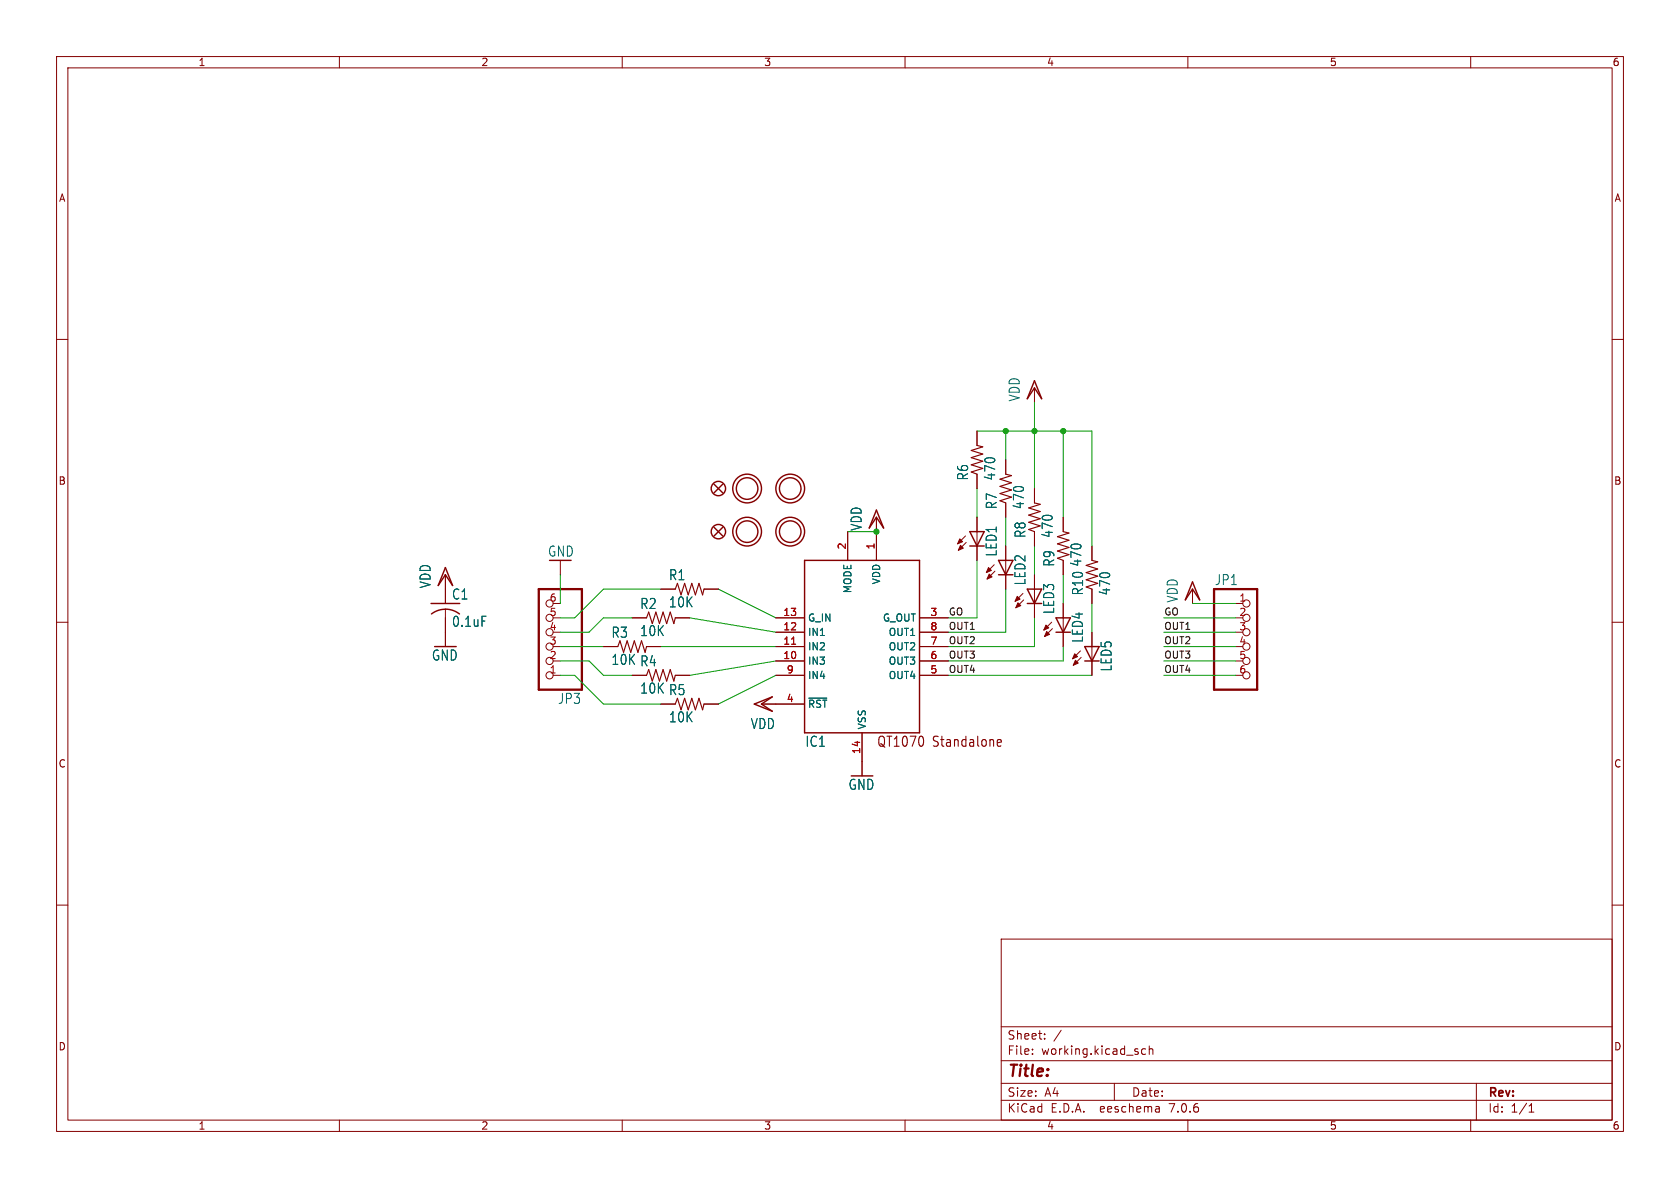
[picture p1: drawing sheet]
(kicad_sch (version 20230121) (generator eeschema)

 (paper "A4")

 (lib_symbols
  (symbol "working-eagle-import:AT42QT1070-SSU" (in_bom yes) (on_board yes)
   (property "Reference" "IC" (at -10.16 -17.78 0) (effects (font (size 1.778 1.5113)) (justify left bottom)))
   (property "Value" "" (at 0 0 0) (effects (font (size 1.27 1.27)) hide))
   (property "Footprint" "working:SO14" (at 0 0 0) (effects (font (size 1.27 1.27)) hide))
   (property "Datasheet" "" (at 0 0 0) (effects (font (size 1.27 1.27)) hide))
   (property "ki_locked" "" (at 0 0 0) (effects (font (size 1.27 1.27))))
   (symbol "AT42QT1070-SSU_1_0"
    (polyline (pts (xy -10.16 -15.24) (xy -10.16 15.24)) (stroke (width 0.254) (type solid)) (fill (type none)))
    (polyline (pts (xy -10.16 15.24) (xy 10.16 15.24)) (stroke (width 0.254) (type solid)) (fill (type none)))
    (polyline (pts (xy 10.16 -15.24) (xy -10.16 -15.24)) (stroke (width 0.254) (type solid)) (fill (type none)))
    (polyline (pts (xy 10.16 15.24) (xy 10.16 -15.24)) (stroke (width 0.254) (type solid)) (fill (type none)))
    (text "QT1070 Standalone" (at 2.54 -17.78 0) (effects (font (size 1.778 1.5113)) (justify left bottom)))
    (pin power_in line (at 2.54 20.32 270) (length 5.08) (name "VDD" (effects (font (size 1.27 1.27)))) (number "1" (effects (font (size 1.27 1.27)))))
    (pin input line (at -15.24 -2.54 0) (length 5.08) (name "IN3" (effects (font (size 1.27 1.27)))) (number "10" (effects (font (size 1.27 1.27)))))
    (pin input line (at -15.24 0 0) (length 5.08) (name "IN2" (effects (font (size 1.27 1.27)))) (number "11" (effects (font (size 1.27 1.27)))))
    (pin input line (at -15.24 2.54 0) (length 5.08) (name "IN1" (effects (font (size 1.27 1.27)))) (number "12" (effects (font (size 1.27 1.27)))))
    (pin input line (at -15.24 5.08 0) (length 5.08) (name "G_IN" (effects (font (size 1.27 1.27)))) (number "13" (effects (font (size 1.27 1.27)))))
    (pin power_in line (at 0 -20.32 90) (length 5.08) (name "VSS" (effects (font (size 1.27 1.27)))) (number "14" (effects (font (size 1.27 1.27)))))
    (pin input line (at -2.54 20.32 270) (length 5.08) (name "MODE" (effects (font (size 1.27 1.27)))) (number "2" (effects (font (size 1.27 1.27)))))
    (pin open_collector line (at 15.24 5.08 180) (length 5.08) (name "G_OUT" (effects (font (size 1.27 1.27)))) (number "3" (effects (font (size 1.27 1.27)))))
    (pin input line (at -15.24 -10.16 0) (length 5.08) (name "~{RST}" (effects (font (size 1.27 1.27)))) (number "4" (effects (font (size 1.27 1.27)))))
    (pin open_collector line (at 15.24 -5.08 180) (length 5.08) (name "OUT4" (effects (font (size 1.27 1.27)))) (number "5" (effects (font (size 1.27 1.27)))))
    (pin open_collector line (at 15.24 -2.54 180) (length 5.08) (name "OUT3" (effects (font (size 1.27 1.27)))) (number "6" (effects (font (size 1.27 1.27)))))
    (pin open_collector line (at 15.24 0 180) (length 5.08) (name "OUT2" (effects (font (size 1.27 1.27)))) (number "7" (effects (font (size 1.27 1.27)))))
    (pin open_collector line (at 15.24 2.54 180) (length 5.08) (name "OUT1" (effects (font (size 1.27 1.27)))) (number "8" (effects (font (size 1.27 1.27)))))
    (pin input line (at -15.24 -5.08 0) (length 5.08) (name "IN4" (effects (font (size 1.27 1.27)))) (number "9" (effects (font (size 1.27 1.27)))))))
  (symbol "working-eagle-import:C-USC0805K" (in_bom yes) (on_board yes)
   (property "Reference" "C" (at 1.016 0.635 0) (effects (font (size 1.778 1.5113)) (justify left bottom)))
   (property "Value" "" (at 1.016 -4.191 0) (effects (font (size 1.778 1.5113)) (justify left bottom)))
   (property "Footprint" "working:C0805K" (at 0 0 0) (effects (font (size 1.27 1.27)) hide))
   (property "Datasheet" "" (at 0 0 0) (effects (font (size 1.27 1.27)) hide))
   (property "ki_locked" "" (at 0 0 0) (effects (font (size 1.27 1.27))))
   (symbol "C-USC0805K_1_0"
    (arc (start 0 -1.0161) (mid -1.302 -1.2303) (end -2.4668 -1.8504) (stroke (width 0.254) (type solid)) (fill (type none)))
    (polyline (pts (xy -2.54 0) (xy 2.54 0)) (stroke (width 0.254) (type solid)) (fill (type none)))
    (polyline (pts (xy 0 -1.016) (xy 0 -2.54)) (stroke (width 0.1524) (type solid)) (fill (type none)))
    (arc (start 2.4892 -1.8541) (mid 1.3158 -1.2194) (end 0 -1) (stroke (width 0.254) (type solid)) (fill (type none)))
    (pin passive line (at 0 2.54 270) (length 2.54) (name "1" (effects (font (size 0 0)))) (number "1" (effects (font (size 0 0)))))
    (pin passive line (at 0 -5.08 90) (length 2.54) (name "2" (effects (font (size 0 0)))) (number "2" (effects (font (size 0 0)))))))
  (symbol "working-eagle-import:FIDUCIAL{dblquote}{dblquote}" (in_bom yes) (on_board yes)
   (property "Reference" "FID" (at 0 0 0) (effects (font (size 1.27 1.27)) hide))
   (property "Value" "" (at 0 0 0) (effects (font (size 1.27 1.27)) hide))
   (property "Footprint" "working:FIDUCIAL_1MM" (at 0 0 0) (effects (font (size 1.27 1.27)) hide))
   (property "Datasheet" "" (at 0 0 0) (effects (font (size 1.27 1.27)) hide))
   (property "ki_locked" "" (at 0 0 0) (effects (font (size 1.27 1.27))))
   (symbol "FIDUCIAL{dblquote}{dblquote}_1_0"
    (polyline (pts (xy -0.762 0.762) (xy 0.762 -0.762)) (stroke (width 0.254) (type solid)) (fill (type none)))
    (polyline (pts (xy 0.762 0.762) (xy -0.762 -0.762)) (stroke (width 0.254) (type solid)) (fill (type none)))
    (circle (center 0 0) (radius 1.27) (stroke (width 0.254) (type solid)) (fill (type none)))))
  (symbol "working-eagle-import:GND" (power) (in_bom yes) (on_board yes)
   (property "Reference" "#GND" (at 0 0 0) (effects (font (size 1.27 1.27)) hide))
   (property "Value" "GND" (at -2.54 -2.54 0) (effects (font (size 1.778 1.5113)) (justify left bottom)))
   (property "Footprint" "" (at 0 0 0) (effects (font (size 1.27 1.27)) hide))
   (property "Datasheet" "" (at 0 0 0) (effects (font (size 1.27 1.27)) hide))
   (property "ki_locked" "" (at 0 0 0) (effects (font (size 1.27 1.27))))
   (symbol "GND_1_0"
    (polyline (pts (xy -1.905 0) (xy 1.905 0)) (stroke (width 0.254) (type solid)) (fill (type none)))
    (pin power_in line (at 0 2.54 270) (length 2.54) (name "GND" (effects (font (size 0 0)))) (number "1" (effects (font (size 0 0)))))))
  (symbol "working-eagle-import:LEDCHIP-LED0805" (in_bom yes) (on_board yes)
   (property "Reference" "LED" (at 3.556 -4.572 90) (effects (font (size 1.778 1.5113)) (justify left bottom)))
   (property "Value" "" (at 5.715 -4.572 90) (effects (font (size 1.778 1.5113)) (justify left bottom)))
   (property "Footprint" "working:CHIP-LED0805" (at 0 0 0) (effects (font (size 1.27 1.27)) hide))
   (property "Datasheet" "" (at 0 0 0) (effects (font (size 1.27 1.27)) hide))
   (property "ki_locked" "" (at 0 0 0) (effects (font (size 1.27 1.27))))
   (symbol "LEDCHIP-LED0805_1_0"
    (polyline (pts (xy -2.032 -0.762) (xy -3.429 -2.159)) (stroke (width 0.1524) (type solid)) (fill (type none)))
    (polyline (pts (xy -1.905 -1.905) (xy -3.302 -3.302)) (stroke (width 0.1524) (type solid)) (fill (type none)))
    (polyline (pts (xy 0 -2.54) (xy -1.27 -2.54)) (stroke (width 0.254) (type solid)) (fill (type none)))
    (polyline (pts (xy 0 -2.54) (xy -1.27 0)) (stroke (width 0.254) (type solid)) (fill (type none)))
    (polyline (pts (xy 0 0) (xy -1.27 0)) (stroke (width 0.254) (type solid)) (fill (type none)))
    (polyline (pts (xy 0 0) (xy 0 -2.54)) (stroke (width 0.1524) (type solid)) (fill (type none)))
    (polyline (pts (xy 1.27 -2.54) (xy 0 -2.54)) (stroke (width 0.254) (type solid)) (fill (type none)))
    (polyline (pts (xy 1.27 0) (xy 0 -2.54)) (stroke (width 0.254) (type solid)) (fill (type none)))
    (polyline (pts (xy 1.27 0) (xy 0 0)) (stroke (width 0.254) (type solid)) (fill (type none)))
    (polyline (pts (xy -3.429 -2.159) (xy -3.048 -1.27) (xy -2.54 -1.778)) (stroke (width 0.1524) (type solid)) (fill (type outline)))
    (polyline (pts (xy -3.302 -3.302) (xy -2.921 -2.413) (xy -2.413 -2.921)) (stroke (width 0.1524) (type solid)) (fill (type outline)))
    (pin passive line (at 0 2.54 270) (length 2.54) (name "A" (effects (font (size 0 0)))) (number "A" (effects (font (size 0 0)))))
    (pin passive line (at 0 -5.08 90) (length 2.54) (name "C" (effects (font (size 0 0)))) (number "C" (effects (font (size 0 0)))))))
  (symbol "working-eagle-import:MOUNTINGHOLE2.5" (in_bom yes) (on_board yes)
   (property "Reference" "" (at 0 0 0) (effects (font (size 1.27 1.27)) hide))
   (property "Value" "" (at 0 0 0) (effects (font (size 1.27 1.27)) hide))
   (property "Footprint" "working:MOUNTINGHOLE_2.5_PLATED" (at 0 0 0) (effects (font (size 1.27 1.27)) hide))
   (property "Datasheet" "" (at 0 0 0) (effects (font (size 1.27 1.27)) hide))
   (property "ki_locked" "" (at 0 0 0) (effects (font (size 1.27 1.27))))
   (symbol "MOUNTINGHOLE2.5_1_0"
    (circle (center 0 0) (radius 1.905) (stroke (width 0.254) (type solid)) (fill (type none)))
    (circle (center 0 0) (radius 2.54) (stroke (width 0.254) (type solid)) (fill (type none)))))
  (symbol "working-eagle-import:PINHD-1X6CB" (in_bom yes) (on_board yes)
   (property "Reference" "JP" (at -6.35 10.795 0) (effects (font (size 1.778 1.5113)) (justify left bottom)))
   (property "Value" "" (at -6.35 -10.16 0) (effects (font (size 1.778 1.5113)) (justify left bottom)))
   (property "Footprint" "working:1X06-CLEANBIG" (at 0 0 0) (effects (font (size 1.27 1.27)) hide))
   (property "Datasheet" "" (at 0 0 0) (effects (font (size 1.27 1.27)) hide))
   (property "ki_locked" "" (at 0 0 0) (effects (font (size 1.27 1.27))))
   (symbol "PINHD-1X6CB_1_0"
    (polyline (pts (xy -6.35 -7.62) (xy 1.27 -7.62)) (stroke (width 0.4064) (type solid)) (fill (type none)))
    (polyline (pts (xy -6.35 10.16) (xy -6.35 -7.62)) (stroke (width 0.4064) (type solid)) (fill (type none)))
    (polyline (pts (xy 1.27 -7.62) (xy 1.27 10.16)) (stroke (width 0.4064) (type solid)) (fill (type none)))
    (polyline (pts (xy 1.27 10.16) (xy -6.35 10.16)) (stroke (width 0.4064) (type solid)) (fill (type none)))
    (pin passive inverted (at -2.54 7.62 0) (length 2.54) (name "1" (effects (font (size 0 0)))) (number "1" (effects (font (size 1.27 1.27)))))
    (pin passive inverted (at -2.54 5.08 0) (length 2.54) (name "2" (effects (font (size 0 0)))) (number "2" (effects (font (size 1.27 1.27)))))
    (pin passive inverted (at -2.54 2.54 0) (length 2.54) (name "3" (effects (font (size 0 0)))) (number "3" (effects (font (size 1.27 1.27)))))
    (pin passive inverted (at -2.54 0 0) (length 2.54) (name "4" (effects (font (size 0 0)))) (number "4" (effects (font (size 1.27 1.27)))))
    (pin passive inverted (at -2.54 -2.54 0) (length 2.54) (name "5" (effects (font (size 0 0)))) (number "5" (effects (font (size 1.27 1.27)))))
    (pin passive inverted (at -2.54 -5.08 0) (length 2.54) (name "6" (effects (font (size 0 0)))) (number "6" (effects (font (size 1.27 1.27)))))))
  (symbol "working-eagle-import:R-US_R0805" (in_bom yes) (on_board yes)
   (property "Reference" "R" (at -3.81 1.4986 0) (effects (font (size 1.778 1.5113)) (justify left bottom)))
   (property "Value" "" (at -3.81 -3.302 0) (effects (font (size 1.778 1.5113)) (justify left bottom)))
   (property "Footprint" "working:R0805" (at 0 0 0) (effects (font (size 1.27 1.27)) hide))
   (property "Datasheet" "" (at 0 0 0) (effects (font (size 1.27 1.27)) hide))
   (property "ki_locked" "" (at 0 0 0) (effects (font (size 1.27 1.27))))
   (symbol "R-US_R0805_1_0"
    (polyline (pts (xy -2.54 0) (xy -2.159 1.016)) (stroke (width 0.2032) (type solid)) (fill (type none)))
    (polyline (pts (xy -2.159 1.016) (xy -1.524 -1.016)) (stroke (width 0.2032) (type solid)) (fill (type none)))
    (polyline (pts (xy -1.524 -1.016) (xy -0.889 1.016)) (stroke (width 0.2032) (type solid)) (fill (type none)))
    (polyline (pts (xy -0.889 1.016) (xy -0.254 -1.016)) (stroke (width 0.2032) (type solid)) (fill (type none)))
    (polyline (pts (xy -0.254 -1.016) (xy 0.381 1.016)) (stroke (width 0.2032) (type solid)) (fill (type none)))
    (polyline (pts (xy 0.381 1.016) (xy 1.016 -1.016)) (stroke (width 0.2032) (type solid)) (fill (type none)))
    (polyline (pts (xy 1.016 -1.016) (xy 1.651 1.016)) (stroke (width 0.2032) (type solid)) (fill (type none)))
    (polyline (pts (xy 1.651 1.016) (xy 2.286 -1.016)) (stroke (width 0.2032) (type solid)) (fill (type none)))
    (polyline (pts (xy 2.286 -1.016) (xy 2.54 0)) (stroke (width 0.2032) (type solid)) (fill (type none)))
    (pin passive line (at -5.08 0 0) (length 2.54) (name "1" (effects (font (size 0 0)))) (number "1" (effects (font (size 0 0)))))
    (pin passive line (at 5.08 0 180) (length 2.54) (name "2" (effects (font (size 0 0)))) (number "2" (effects (font (size 0 0)))))))
  (symbol "working-eagle-import:VDD" (power) (in_bom yes) (on_board yes)
   (property "Reference" "#VDD" (at 0 0 0) (effects (font (size 1.27 1.27)) hide))
   (property "Value" "VDD" (at -2.54 -2.54 90) (effects (font (size 1.778 1.5113)) (justify left bottom)))
   (property "Footprint" "" (at 0 0 0) (effects (font (size 1.27 1.27)) hide))
   (property "Datasheet" "" (at 0 0 0) (effects (font (size 1.27 1.27)) hide))
   (property "ki_locked" "" (at 0 0 0) (effects (font (size 1.27 1.27))))
   (symbol "VDD_1_0"
    (polyline (pts (xy 0 0) (xy -1.27 -1.905)) (stroke (width 0.254) (type solid)) (fill (type none)))
    (polyline (pts (xy 0 1.27) (xy -1.27 -1.905)) (stroke (width 0.254) (type solid)) (fill (type none)))
    (polyline (pts (xy 1.27 -1.905) (xy 0 0)) (stroke (width 0.254) (type solid)) (fill (type none)))
    (polyline (pts (xy 1.27 -1.905) (xy 0 1.27)) (stroke (width 0.254) (type solid)) (fill (type none)))
    (pin power_in line (at 0 -2.54 90) (length 2.54) (name "VDD" (effects (font (size 0 0)))) (number "1" (effects (font (size 0 0))))))))

 (junction (at 187.96 76.2) (diameter 0) (color 0 0 0 0))
 (junction (at 182.88 76.2) (diameter 0) (color 0 0 0 0))
 (junction (at 154.94 93.98) (diameter 0) (color 0 0 0 0))
 (junction (at 177.8 76.2) (diameter 0) (color 0 0 0 0))

 (wire (pts (xy 218.44 111.76) (xy 205.74 111.76)) (stroke (width 0.1524) (type solid)))
 (wire (pts (xy 177.8 81.28) (xy 177.8 76.2)) (stroke (width 0.1524) (type solid)))
 (wire (pts (xy 218.44 114.3) (xy 205.74 114.3)) (stroke (width 0.1524) (type solid)))
 (wire (pts (xy 104.14 111.76) (xy 106.68 109.22)) (stroke (width 0.1524) (type solid)))
 (wire (pts (xy 99.06 119.38) (xy 101.6 119.38)) (stroke (width 0.1524) (type solid)))
 (wire (pts (xy 167.64 114.3) (xy 182.88 114.3)) (stroke (width 0.1524) (type solid)))
 (wire (pts (xy 187.96 116.84) (xy 187.96 114.3)) (stroke (width 0.1524) (type solid)))
 (wire (pts (xy 182.88 114.3) (xy 182.88 109.22)) (stroke (width 0.1524) (type solid)))
 (wire (pts (xy 187.96 101.6) (xy 187.96 106.68)) (stroke (width 0.1524) (type solid)))
 (wire (pts (xy 177.8 111.76) (xy 177.8 104.14)) (stroke (width 0.1524) (type solid)))
 (wire (pts (xy 177.8 91.44) (xy 177.8 96.52)) (stroke (width 0.1524) (type solid)))
 (wire (pts (xy 99.06 111.76) (xy 104.14 111.76)) (stroke (width 0.1524) (type solid)))
 (wire (pts (xy 121.92 109.22) (xy 137.16 111.76)) (stroke (width 0.1524) (type solid)))
 (wire (pts (xy 127 104.14) (xy 137.16 109.22)) (stroke (width 0.1524) (type solid)))
 (wire (pts (xy 210.82 106.68) (xy 218.44 106.68)) (stroke (width 0.1524) (type solid)))
 (wire (pts (xy 106.68 119.38) (xy 111.76 119.38)) (stroke (width 0.1524) (type solid)))
 (wire (pts (xy 193.04 76.2) (xy 193.04 96.52)) (stroke (width 0.1524) (type solid)))
 (wire (pts (xy 182.88 76.2) (xy 187.96 76.2)) (stroke (width 0.1524) (type solid)))
 (wire (pts (xy 99.06 116.84) (xy 104.14 116.84)) (stroke (width 0.1524) (type solid)))
 (wire (pts (xy 187.96 91.44) (xy 187.96 76.2)) (stroke (width 0.1524) (type solid)))
 (wire (pts (xy 167.64 116.84) (xy 187.96 116.84)) (stroke (width 0.1524) (type solid)))
 (wire (pts (xy 167.64 109.22) (xy 172.72 109.22)) (stroke (width 0.1524) (type solid)))
 (wire (pts (xy 127 124.46) (xy 137.16 119.38)) (stroke (width 0.1524) (type solid)))
 (wire (pts (xy 177.8 76.2) (xy 182.88 76.2)) (stroke (width 0.1524) (type solid)))
 (wire (pts (xy 187.96 76.2) (xy 193.04 76.2)) (stroke (width 0.1524) (type solid)))
 (wire (pts (xy 149.86 93.98) (xy 154.94 93.98)) (stroke (width 0.1524) (type solid)))
 (wire (pts (xy 101.6 109.22) (xy 106.68 104.14)) (stroke (width 0.1524) (type solid)))
 (wire (pts (xy 182.88 71.12) (xy 182.88 76.2)) (stroke (width 0.1524) (type solid)))
 (wire (pts (xy 121.92 119.38) (xy 137.16 116.84)) (stroke (width 0.1524) (type solid)))
 (wire (pts (xy 106.68 124.46) (xy 116.84 124.46)) (stroke (width 0.1524) (type solid)))
 (wire (pts (xy 182.88 96.52) (xy 182.88 101.6)) (stroke (width 0.1524) (type solid)))
 (wire (pts (xy 99.06 109.22) (xy 101.6 109.22)) (stroke (width 0.1524) (type solid)))
 (wire (pts (xy 116.84 114.3) (xy 137.16 114.3)) (stroke (width 0.1524) (type solid)))
 (wire (pts (xy 172.72 109.22) (xy 172.72 99.06)) (stroke (width 0.1524) (type solid)))
 (wire (pts (xy 218.44 116.84) (xy 205.74 116.84)) (stroke (width 0.1524) (type solid)))
 (wire (pts (xy 106.68 104.14) (xy 116.84 104.14)) (stroke (width 0.1524) (type solid)))
 (wire (pts (xy 101.6 119.38) (xy 106.68 124.46)) (stroke (width 0.1524) (type solid)))
 (wire (pts (xy 193.04 106.68) (xy 193.04 111.76)) (stroke (width 0.1524) (type solid)))
 (wire (pts (xy 104.14 116.84) (xy 106.68 119.38)) (stroke (width 0.1524) (type solid)))
 (wire (pts (xy 205.74 109.22) (xy 218.44 109.22)) (stroke (width 0.1524) (type solid)))
 (wire (pts (xy 182.88 86.36) (xy 182.88 76.2)) (stroke (width 0.1524) (type solid)))
 (wire (pts (xy 99.06 114.3) (xy 106.68 114.3)) (stroke (width 0.1524) (type solid)))
 (wire (pts (xy 172.72 86.36) (xy 172.72 91.44)) (stroke (width 0.1524) (type solid)))
 (wire (pts (xy 172.72 76.2) (xy 177.8 76.2)) (stroke (width 0.1524) (type solid)))
 (wire (pts (xy 218.44 119.38) (xy 205.74 119.38)) (stroke (width 0.1524) (type solid)))
 (wire (pts (xy 167.64 119.38) (xy 193.04 119.38)) (stroke (width 0.1524) (type solid)))
 (wire (pts (xy 106.68 109.22) (xy 111.76 109.22)) (stroke (width 0.1524) (type solid)))
 (wire (pts (xy 99.06 101.6) (xy 99.06 106.68)) (stroke (width 0.1524) (type solid)))
 (wire (pts (xy 167.64 111.76) (xy 177.8 111.76)) (stroke (width 0.1524) (type solid)))

 (label "OUT3" (at 205.74 116.84 0) (fields_autoplaced) (effects (font (size 1.2446 1.2446)) (justify left bottom)))
 (label "OUT1" (at 167.64 111.76 0) (fields_autoplaced) (effects (font (size 1.2446 1.2446)) (justify left bottom)))
 (label "GO" (at 205.74 109.22 0) (fields_autoplaced) (effects (font (size 1.2446 1.2446)) (justify left bottom)))
 (label "OUT3" (at 167.64 116.84 0) (fields_autoplaced) (effects (font (size 1.2446 1.2446)) (justify left bottom)))
 (label "GO" (at 167.64 109.22 0) (fields_autoplaced) (effects (font (size 1.2446 1.2446)) (justify left bottom)))
 (label "OUT2" (at 167.64 114.3 0) (fields_autoplaced) (effects (font (size 1.2446 1.2446)) (justify left bottom)))
 (label "OUT1" (at 205.74 111.76 0) (fields_autoplaced) (effects (font (size 1.2446 1.2446)) (justify left bottom)))
 (label "OUT4" (at 205.74 119.38 0) (fields_autoplaced) (effects (font (size 1.2446 1.2446)) (justify left bottom)))
 (label "OUT4" (at 167.64 119.38 0) (fields_autoplaced) (effects (font (size 1.2446 1.2446)) (justify left bottom)))
 (label "OUT2" (at 205.74 114.3 0) (fields_autoplaced) (effects (font (size 1.2446 1.2446)) (justify left bottom)))

 (symbol (lib_id "working-eagle-import:VDD") (at 78.74 101.6 0) (unit 1) (in_bom yes) (on_board yes) (dnp no)
  (property "Reference" "#VDD5" (at 78.74 101.6 0) (effects (font (size 1.27 1.27)) hide))
  (property "Value" "VDD" (at 76.2 104.14 90) (effects (font (size 1.778 1.5113)) (justify left bottom)))
  (property "Footprint" "" (at 78.74 101.6 0) (effects (font (size 1.27 1.27)) hide))
  (property "Datasheet" "" (at 78.74 101.6 0) (effects (font (size 1.27 1.27)) hide)) (pin "1"))

 (symbol (lib_id "working-eagle-import:R-US_R0805") (at 177.8 86.36 90) (unit 1) (in_bom yes) (on_board yes) (dnp no)
  (property "Reference" "R7" (at 176.3014 90.17 0) (effects (font (size 1.778 1.5113)) (justify left bottom)))
  (property "Value" "470" (at 181.102 90.17 0) (effects (font (size 1.778 1.5113)) (justify left bottom)))
  (property "Footprint" "working:R0805" (at 177.8 86.36 0) (effects (font (size 1.27 1.27)) hide))
  (property "Datasheet" "" (at 177.8 86.36 0) (effects (font (size 1.27 1.27)) hide)) (pin "1") (pin "2"))

 (symbol (lib_id "working-eagle-import:LEDCHIP-LED0805") (at 193.04 114.3 0) (unit 1) (in_bom yes) (on_board yes) (dnp no)
  (property "Reference" "LED5" (at 196.596 118.872 90) (effects (font (size 1.778 1.5113)) (justify left bottom)))
  (property "Value" "LEDCHIP-LED0805" (at 198.755 118.872 90) (effects (font (size 1.778 1.5113)) (justify left bottom) hide))
  (property "Footprint" "working:CHIP-LED0805" (at 193.04 114.3 0) (effects (font (size 1.27 1.27)) hide))
  (property "Datasheet" "" (at 193.04 114.3 0) (effects (font (size 1.27 1.27)) hide)) (pin "A") (pin "C"))

 (symbol (lib_id "working-eagle-import:LEDCHIP-LED0805") (at 187.96 109.22 0) (unit 1) (in_bom yes) (on_board yes) (dnp no)
  (property "Reference" "LED4" (at 191.516 113.792 90) (effects (font (size 1.778 1.5113)) (justify left bottom)))
  (property "Value" "LEDCHIP-LED0805" (at 193.675 113.792 90) (effects (font (size 1.778 1.5113)) (justify left bottom) hide))
  (property "Footprint" "working:CHIP-LED0805" (at 187.96 109.22 0) (effects (font (size 1.27 1.27)) hide))
  (property "Datasheet" "" (at 187.96 109.22 0) (effects (font (size 1.27 1.27)) hide)) (pin "A") (pin "C"))

 (symbol (lib_id "working-eagle-import:R-US_R0805") (at 111.76 114.3 0) (unit 1) (in_bom yes) (on_board yes) (dnp no)
  (property "Reference" "R3" (at 107.95 112.8014 0) (effects (font (size 1.778 1.5113)) (justify left bottom)))
  (property "Value" "10K" (at 107.95 117.602 0) (effects (font (size 1.778 1.5113)) (justify left bottom)))
  (property "Footprint" "working:R0805" (at 111.76 114.3 0) (effects (font (size 1.27 1.27)) hide))
  (property "Datasheet" "" (at 111.76 114.3 0) (effects (font (size 1.27 1.27)) hide)) (pin "1") (pin "2"))

 (symbol (lib_id "working-eagle-import:LEDCHIP-LED0805") (at 182.88 104.14 0) (unit 1) (in_bom yes) (on_board yes) (dnp no)
  (property "Reference" "LED3" (at 186.436 108.712 90) (effects (font (size 1.778 1.5113)) (justify left bottom)))
  (property "Value" "LEDCHIP-LED0805" (at 188.595 108.712 90) (effects (font (size 1.778 1.5113)) (justify left bottom) hide))
  (property "Footprint" "working:CHIP-LED0805" (at 182.88 104.14 0) (effects (font (size 1.27 1.27)) hide))
  (property "Datasheet" "" (at 182.88 104.14 0) (effects (font (size 1.27 1.27)) hide)) (pin "A") (pin "C"))

 (symbol (lib_id "working-eagle-import:FIDUCIAL{dblquote}{dblquote}") (at 127 93.98 0) (unit 1) (in_bom yes) (on_board yes) (dnp no)
  (property "Reference" "FID1" (at 127 93.98 0) (effects (font (size 1.27 1.27)) hide))
  (property "Value" "FIDUCIAL{dblquote}{dblquote}" (at 127 93.98 0) (effects (font (size 1.27 1.27)) hide))
  (property "Footprint" "working:FIDUCIAL_1MM" (at 127 93.98 0) (effects (font (size 1.27 1.27)) hide))
  (property "Datasheet" "" (at 127 93.98 0) (effects (font (size 1.27 1.27)) hide)))

 (symbol (lib_id "working-eagle-import:R-US_R0805") (at 116.84 109.22 0) (unit 1) (in_bom yes) (on_board yes) (dnp no)
  (property "Reference" "R2" (at 113.03 107.7214 0) (effects (font (size 1.778 1.5113)) (justify left bottom)))
  (property "Value" "10K" (at 113.03 112.522 0) (effects (font (size 1.778 1.5113)) (justify left bottom)))
  (property "Footprint" "working:R0805" (at 116.84 109.22 0) (effects (font (size 1.27 1.27)) hide))
  (property "Datasheet" "" (at 116.84 109.22 0) (effects (font (size 1.27 1.27)) hide)) (pin "1") (pin "2"))

 (symbol (lib_id "working-eagle-import:VDD") (at 210.82 104.14 0) (unit 1) (in_bom yes) (on_board yes) (dnp no)
  (property "Reference" "#VDD4" (at 210.82 104.14 0) (effects (font (size 1.27 1.27)) hide))
  (property "Value" "VDD" (at 208.28 106.68 90) (effects (font (size 1.778 1.5113)) (justify left bottom)))
  (property "Footprint" "" (at 210.82 104.14 0) (effects (font (size 1.27 1.27)) hide))
  (property "Datasheet" "" (at 210.82 104.14 0) (effects (font (size 1.27 1.27)) hide)) (pin "1"))

 (symbol (lib_id "working-eagle-import:VDD") (at 154.94 91.44 0) (unit 1) (in_bom yes) (on_board yes) (dnp no)
  (property "Reference" "#VDD1" (at 154.94 91.44 0) (effects (font (size 1.27 1.27)) hide))
  (property "Value" "VDD" (at 152.4 93.98 90) (effects (font (size 1.778 1.5113)) (justify left bottom)))
  (property "Footprint" "" (at 154.94 91.44 0) (effects (font (size 1.27 1.27)) hide))
  (property "Datasheet" "" (at 154.94 91.44 0) (effects (font (size 1.27 1.27)) hide)) (pin "1"))

 (symbol (lib_id "working-eagle-import:LEDCHIP-LED0805") (at 177.8 99.06 0) (unit 1) (in_bom yes) (on_board yes) (dnp no)
  (property "Reference" "LED2" (at 181.356 103.632 90) (effects (font (size 1.778 1.5113)) (justify left bottom)))
  (property "Value" "LEDCHIP-LED0805" (at 183.515 103.632 90) (effects (font (size 1.778 1.5113)) (justify left bottom) hide))
  (property "Footprint" "working:CHIP-LED0805" (at 177.8 99.06 0) (effects (font (size 1.27 1.27)) hide))
  (property "Datasheet" "" (at 177.8 99.06 0) (effects (font (size 1.27 1.27)) hide)) (pin "A") (pin "C"))

 (symbol (lib_id "working-eagle-import:PINHD-1X6CB") (at 96.52 111.76 180) (unit 1) (in_bom yes) (on_board yes) (dnp no)
  (property "Reference" "JP3" (at 102.87 122.555 0) (effects (font (size 1.778 1.5113)) (justify left bottom)))
  (property "Value" "PINHD-1X6CB" (at 102.87 101.6 0) (effects (font (size 1.778 1.5113)) (justify left bottom) hide))
  (property "Footprint" "working:1X06-CLEANBIG" (at 96.52 111.76 0) (effects (font (size 1.27 1.27)) hide))
  (property "Datasheet" "" (at 96.52 111.76 0) (effects (font (size 1.27 1.27)) hide)) (pin "1") (pin "2") (pin "3") (pin "4") (pin "5") (pin "6"))

 (symbol (lib_id "working-eagle-import:MOUNTINGHOLE2.5") (at 132.08 86.36 0) (unit 1) (in_bom yes) (on_board yes) (dnp no)
  (property "Reference" "U$1" (at 132.08 86.36 0) (effects (font (size 1.27 1.27)) hide))
  (property "Value" "MOUNTINGHOLE2.5" (at 132.08 86.36 0) (effects (font (size 1.27 1.27)) hide))
  (property "Footprint" "working:MOUNTINGHOLE_2.5_PLATED" (at 132.08 86.36 0) (effects (font (size 1.27 1.27)) hide))
  (property "Datasheet" "" (at 132.08 86.36 0) (effects (font (size 1.27 1.27)) hide)))

 (symbol (lib_id "working-eagle-import:R-US_R0805") (at 172.72 81.28 90) (unit 1) (in_bom yes) (on_board yes) (dnp no)
  (property "Reference" "R6" (at 171.2214 85.09 0) (effects (font (size 1.778 1.5113)) (justify left bottom)))
  (property "Value" "470" (at 176.022 85.09 0) (effects (font (size 1.778 1.5113)) (justify left bottom)))
  (property "Footprint" "working:R0805" (at 172.72 81.28 0) (effects (font (size 1.27 1.27)) hide))
  (property "Datasheet" "" (at 172.72 81.28 0) (effects (font (size 1.27 1.27)) hide)) (pin "1") (pin "2"))

 (symbol (lib_id "working-eagle-import:MOUNTINGHOLE2.5") (at 139.7 93.98 0) (unit 1) (in_bom yes) (on_board yes) (dnp no)
  (property "Reference" "U$3" (at 139.7 93.98 0) (effects (font (size 1.27 1.27)) hide))
  (property "Value" "MOUNTINGHOLE2.5" (at 139.7 93.98 0) (effects (font (size 1.27 1.27)) hide))
  (property "Footprint" "working:MOUNTINGHOLE_2.5_PLATED" (at 139.7 93.98 0) (effects (font (size 1.27 1.27)) hide))
  (property "Datasheet" "" (at 139.7 93.98 0) (effects (font (size 1.27 1.27)) hide)))

 (symbol (lib_id "working-eagle-import:VDD") (at 182.88 68.58 0) (unit 1) (in_bom yes) (on_board yes) (dnp no)
  (property "Reference" "#VDD2" (at 182.88 68.58 0) (effects (font (size 1.27 1.27)) hide))
  (property "Value" "VDD" (at 180.34 71.12 90) (effects (font (size 1.778 1.5113)) (justify left bottom)))
  (property "Footprint" "" (at 182.88 68.58 0) (effects (font (size 1.27 1.27)) hide))
  (property "Datasheet" "" (at 182.88 68.58 0) (effects (font (size 1.27 1.27)) hide)) (pin "1"))

 (symbol (lib_id "working-eagle-import:R-US_R0805") (at 182.88 91.44 90) (unit 1) (in_bom yes) (on_board yes) (dnp no)
  (property "Reference" "R8" (at 181.3814 95.25 0) (effects (font (size 1.778 1.5113)) (justify left bottom)))
  (property "Value" "470" (at 186.182 95.25 0) (effects (font (size 1.778 1.5113)) (justify left bottom)))
  (property "Footprint" "working:R0805" (at 182.88 91.44 0) (effects (font (size 1.27 1.27)) hide))
  (property "Datasheet" "" (at 182.88 91.44 0) (effects (font (size 1.27 1.27)) hide)) (pin "1") (pin "2"))

 (symbol (lib_id "working-eagle-import:GND") (at 78.74 114.3 0) (unit 1) (in_bom yes) (on_board yes) (dnp no)
  (property "Reference" "#GND3" (at 78.74 114.3 0) (effects (font (size 1.27 1.27)) hide))
  (property "Value" "GND" (at 76.2 116.84 0) (effects (font (size 1.778 1.5113)) (justify left bottom)))
  (property "Footprint" "" (at 78.74 114.3 0) (effects (font (size 1.27 1.27)) hide))
  (property "Datasheet" "" (at 78.74 114.3 0) (effects (font (size 1.27 1.27)) hide)) (pin "1"))

 (symbol (lib_id "working-eagle-import:FIDUCIAL{dblquote}{dblquote}") (at 127 86.36 0) (unit 1) (in_bom yes) (on_board yes) (dnp no)
  (property "Reference" "FID2" (at 127 86.36 0) (effects (font (size 1.27 1.27)) hide))
  (property "Value" "FIDUCIAL{dblquote}{dblquote}" (at 127 86.36 0) (effects (font (size 1.27 1.27)) hide))
  (property "Footprint" "working:FIDUCIAL_1MM" (at 127 86.36 0) (effects (font (size 1.27 1.27)) hide))
  (property "Datasheet" "" (at 127 86.36 0) (effects (font (size 1.27 1.27)) hide)))

 (symbol (lib_id "working-eagle-import:R-US_R0805") (at 116.84 119.38 0) (unit 1) (in_bom yes) (on_board yes) (dnp no)
  (property "Reference" "R4" (at 113.03 117.8814 0) (effects (font (size 1.778 1.5113)) (justify left bottom)))
  (property "Value" "10K" (at 113.03 122.682 0) (effects (font (size 1.778 1.5113)) (justify left bottom)))
  (property "Footprint" "working:R0805" (at 116.84 119.38 0) (effects (font (size 1.27 1.27)) hide))
  (property "Datasheet" "" (at 116.84 119.38 0) (effects (font (size 1.27 1.27)) hide)) (pin "1") (pin "2"))

 (symbol (lib_id "working-eagle-import:GND") (at 99.06 99.06 180) (unit 1) (in_bom yes) (on_board yes) (dnp no)
  (property "Reference" "#GND2" (at 99.06 99.06 0) (effects (font (size 1.27 1.27)) hide))
  (property "Value" "GND" (at 101.6 96.52 0) (effects (font (size 1.778 1.5113)) (justify left bottom)))
  (property "Footprint" "" (at 99.06 99.06 0) (effects (font (size 1.27 1.27)) hide))
  (property "Datasheet" "" (at 99.06 99.06 0) (effects (font (size 1.27 1.27)) hide)) (pin "1"))

 (symbol (lib_id "working-eagle-import:PINHD-1X6CB") (at 220.98 114.3 0) (unit 1) (in_bom yes) (on_board yes) (dnp no)
  (property "Reference" "JP1" (at 214.63 103.505 0) (effects (font (size 1.778 1.5113)) (justify left bottom)))
  (property "Value" "PINHD-1X6CB" (at 214.63 124.46 0) (effects (font (size 1.778 1.5113)) (justify left bottom) hide))
  (property "Footprint" "working:1X06-CLEANBIG" (at 220.98 114.3 0) (effects (font (size 1.27 1.27)) hide))
  (property "Datasheet" "" (at 220.98 114.3 0) (effects (font (size 1.27 1.27)) hide)) (pin "1") (pin "2") (pin "3") (pin "4") (pin "5") (pin "6"))

 (symbol (lib_id "working-eagle-import:R-US_R0805") (at 121.92 124.46 0) (unit 1) (in_bom yes) (on_board yes) (dnp no)
  (property "Reference" "R5" (at 118.11 122.9614 0) (effects (font (size 1.778 1.5113)) (justify left bottom)))
  (property "Value" "10K" (at 118.11 127.762 0) (effects (font (size 1.778 1.5113)) (justify left bottom)))
  (property "Footprint" "working:R0805" (at 121.92 124.46 0) (effects (font (size 1.27 1.27)) hide))
  (property "Datasheet" "" (at 121.92 124.46 0) (effects (font (size 1.27 1.27)) hide)) (pin "1") (pin "2"))

 (symbol (lib_id "working-eagle-import:R-US_R0805") (at 187.96 96.52 90) (unit 1) (in_bom yes) (on_board yes) (dnp no)
  (property "Reference" "R9" (at 186.4614 100.33 0) (effects (font (size 1.778 1.5113)) (justify left bottom)))
  (property "Value" "470" (at 191.262 100.33 0) (effects (font (size 1.778 1.5113)) (justify left bottom)))
  (property "Footprint" "working:R0805" (at 187.96 96.52 0) (effects (font (size 1.27 1.27)) hide))
  (property "Datasheet" "" (at 187.96 96.52 0) (effects (font (size 1.27 1.27)) hide)) (pin "1") (pin "2"))

 (symbol (lib_id "working-eagle-import:VDD") (at 134.62 124.46 90) (unit 1) (in_bom yes) (on_board yes) (dnp no)
  (property "Reference" "#VDD3" (at 134.62 124.46 0) (effects (font (size 1.27 1.27)) hide))
  (property "Value" "VDD" (at 137.16 127 90) (effects (font (size 1.778 1.5113)) (justify left bottom)))
  (property "Footprint" "" (at 134.62 124.46 0) (effects (font (size 1.27 1.27)) hide))
  (property "Datasheet" "" (at 134.62 124.46 0) (effects (font (size 1.27 1.27)) hide)) (pin "1"))

 (symbol (lib_id "working-eagle-import:R-US_R0805") (at 121.92 104.14 0) (unit 1) (in_bom yes) (on_board yes) (dnp no)
  (property "Reference" "R1" (at 118.11 102.6414 0) (effects (font (size 1.778 1.5113)) (justify left bottom)))
  (property "Value" "10K" (at 118.11 107.442 0) (effects (font (size 1.778 1.5113)) (justify left bottom)))
  (property "Footprint" "working:R0805" (at 121.92 104.14 0) (effects (font (size 1.27 1.27)) hide))
  (property "Datasheet" "" (at 121.92 104.14 0) (effects (font (size 1.27 1.27)) hide)) (pin "1") (pin "2"))

 (symbol (lib_id "working-eagle-import:MOUNTINGHOLE2.5") (at 132.08 93.98 0) (unit 1) (in_bom yes) (on_board yes) (dnp no)
  (property "Reference" "U$4" (at 132.08 93.98 0) (effects (font (size 1.27 1.27)) hide))
  (property "Value" "MOUNTINGHOLE2.5" (at 132.08 93.98 0) (effects (font (size 1.27 1.27)) hide))
  (property "Footprint" "working:MOUNTINGHOLE_2.5_PLATED" (at 132.08 93.98 0) (effects (font (size 1.27 1.27)) hide))
  (property "Datasheet" "" (at 132.08 93.98 0) (effects (font (size 1.27 1.27)) hide)))

 (symbol (lib_id "working-eagle-import:MOUNTINGHOLE2.5") (at 139.7 86.36 0) (unit 1) (in_bom yes) (on_board yes) (dnp no)
  (property "Reference" "U$2" (at 139.7 86.36 0) (effects (font (size 1.27 1.27)) hide))
  (property "Value" "MOUNTINGHOLE2.5" (at 139.7 86.36 0) (effects (font (size 1.27 1.27)) hide))
  (property "Footprint" "working:MOUNTINGHOLE_2.5_PLATED" (at 139.7 86.36 0) (effects (font (size 1.27 1.27)) hide))
  (property "Datasheet" "" (at 139.7 86.36 0) (effects (font (size 1.27 1.27)) hide)))

 (symbol (lib_id "working-eagle-import:LEDCHIP-LED0805") (at 172.72 93.98 0) (unit 1) (in_bom yes) (on_board yes) (dnp no)
  (property "Reference" "LED1" (at 176.276 98.552 90) (effects (font (size 1.778 1.5113)) (justify left bottom)))
  (property "Value" "LEDCHIP-LED0805" (at 178.435 98.552 90) (effects (font (size 1.778 1.5113)) (justify left bottom) hide))
  (property "Footprint" "working:CHIP-LED0805" (at 172.72 93.98 0) (effects (font (size 1.27 1.27)) hide))
  (property "Datasheet" "" (at 172.72 93.98 0) (effects (font (size 1.27 1.27)) hide)) (pin "A") (pin "C"))

 (symbol (lib_id "working-eagle-import:R-US_R0805") (at 193.04 101.6 90) (unit 1) (in_bom yes) (on_board yes) (dnp no)
  (property "Reference" "R10" (at 191.5414 105.41 0) (effects (font (size 1.778 1.5113)) (justify left bottom)))
  (property "Value" "470" (at 196.342 105.41 0) (effects (font (size 1.778 1.5113)) (justify left bottom)))
  (property "Footprint" "working:R0805" (at 193.04 101.6 0) (effects (font (size 1.27 1.27)) hide))
  (property "Datasheet" "" (at 193.04 101.6 0) (effects (font (size 1.27 1.27)) hide)) (pin "1") (pin "2"))

 (symbol (lib_id "working-eagle-import:GND") (at 152.4 137.16 0) (unit 1) (in_bom yes) (on_board yes) (dnp no)
  (property "Reference" "#GND1" (at 152.4 137.16 0) (effects (font (size 1.27 1.27)) hide))
  (property "Value" "GND" (at 149.86 139.7 0) (effects (font (size 1.778 1.5113)) (justify left bottom)))
  (property "Footprint" "" (at 152.4 137.16 0) (effects (font (size 1.27 1.27)) hide))
  (property "Datasheet" "" (at 152.4 137.16 0) (effects (font (size 1.27 1.27)) hide)) (pin "1"))

 (symbol (lib_id "working-eagle-import:AT42QT1070-SSU") (at 152.4 114.3 0) (unit 1) (in_bom yes) (on_board yes) (dnp no)
  (property "Reference" "IC1" (at 142.24 132.08 0) (effects (font (size 1.778 1.5113)) (justify left bottom)))
  (property "Value" "AT42QT1070-SSU" (at 152.4 114.3 0) (effects (font (size 1.27 1.27)) hide))
  (property "Footprint" "working:SO14" (at 152.4 114.3 0) (effects (font (size 1.27 1.27)) hide))
  (property "Datasheet" "" (at 152.4 114.3 0) (effects (font (size 1.27 1.27)) hide)) (pin "1") (pin "10") (pin "11") (pin "12") (pin "13") (pin "14") (pin "2") (pin "3") (pin "4") (pin "5") (pin "6") (pin "7") (pin "8") (pin "9"))

 (symbol (lib_id "working-eagle-import:C-USC0805K") (at 78.74 106.68 0) (unit 1) (in_bom yes) (on_board yes) (dnp no)
  (property "Reference" "C1" (at 79.756 106.045 0) (effects (font (size 1.778 1.5113)) (justify left bottom)))
  (property "Value" "0.1uF" (at 79.756 110.871 0) (effects (font (size 1.778 1.5113)) (justify left bottom)))
  (property "Footprint" "working:C0805K" (at 78.74 106.68 0) (effects (font (size 1.27 1.27)) hide))
  (property "Datasheet" "" (at 78.74 106.68 0) (effects (font (size 1.27 1.27)) hide)) (pin "1") (pin "2"))

 (sheet_instances (path "" (page "1"))))
